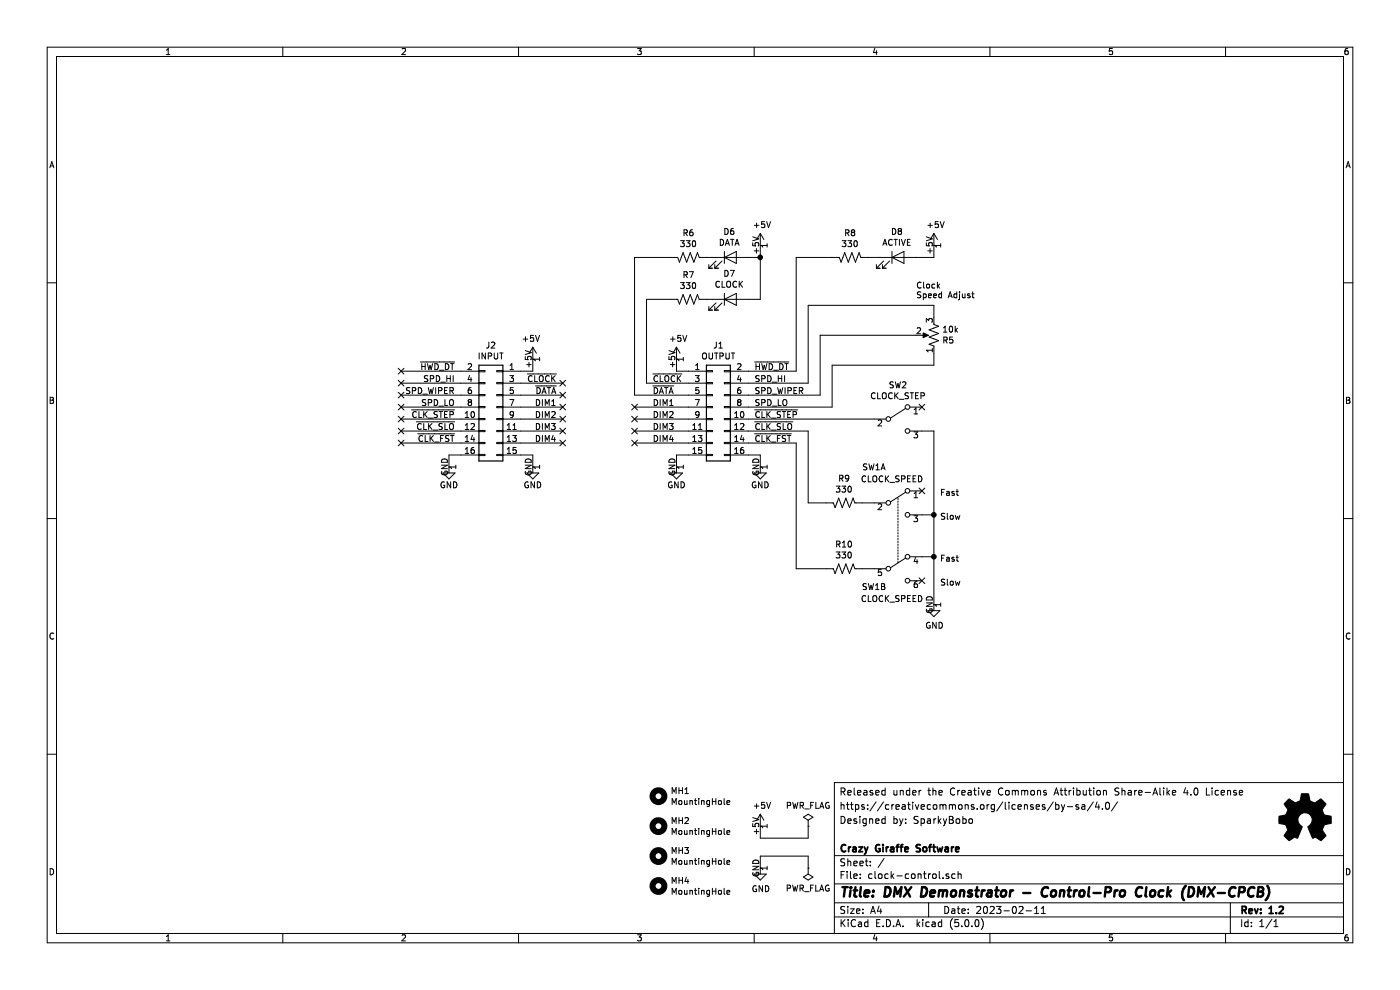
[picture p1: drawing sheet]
EESchema Schematic File Version 4
LIBS:clock-control-cache
EELAYER 26 0
EELAYER END
$Descr A4 11693 8268
encoding utf-8
Sheet 1 1
Title "DMX Demonstrator - Control-Pro Clock (DMX-CPCB)"
Date "2023-02-11"
Rev "1.2"
Comp "Crazy Giraffe Software"
Comment1 ""
Comment2 "Designed by: SparkyBobo"
Comment3 "https://creativecommons.org/licenses/by-sa/4.0/ "
Comment4 "Released under the Creative Commons Attribution Share-Alike 4.0 License"
$EndDescr
Text Notes 7850 4900 0    50   ~ 0
Slow
Text Notes 7850 4700 0    50   ~ 0
Fast
$Comp
L power:GND #PWR04
U 1 1
P 6350 3900
F 0 "#PWR04" H 6350 3650 50  0001 C CNN
F 1 "GND" H 6350 3750 50  0000 C CNN
F 2 "" H 6350 3900 50  0001 C CNN
F 3 "" H 6350 3900 50  0001 C CNN
	1    6350 3900
	1    0    0    -1  
$EndComp
$Comp
L power:+5V #PWR?
U 1 1
P 5650 3000
AR Path="/6841E790/5F3CCDC0" Ref="#PWR?"  Part="1" 
AR Path="/5F3CCDC0" Ref="#PWR02"  Part="1" 
F 0 "#PWR02" H 5650 2850 50  0001 C CNN
F 1 "+5V" H 5665 3173 50  0000 C CNN
F 2 "" H 5650 3000 50  0001 C CNN
F 3 "" H 5650 3000 50  0001 C CNN
	1    5650 3000
	1    0    0    -1  
$EndComp
Wire Wire Line
	5750 3100 5650 3100
Wire Wire Line
	5650 3100 5650 3000
Wire Wire Line
	7300 4750 7200 4750
Wire Wire Line
	6950 3050 7800 3050
Wire Wire Line
	6350 7150 6350 7250
Wire Wire Line
	6750 7150 6350 7150
Wire Wire Line
	6750 7250 6750 7150
$Comp
L power:PWR_FLAG #FLG02
U 1 1
P 6750 7250
F 0 "#FLG02" H 6750 7325 50  0001 C CNN
F 1 "PWR_FLAG" H 6750 7423 50  0000 C CNN
F 2 "" H 6750 7250 50  0001 C CNN
F 3 "~" H 6750 7250 50  0001 C CNN
	1    6750 7250
	-1   0    0    1   
$EndComp
$Comp
L power:GND #PWR09
U 1 1
P 6350 7250
F 0 "#PWR09" H 6350 7000 50  0001 C CNN
F 1 "GND" H 6355 7077 50  0000 C CNN
F 2 "" H 6350 7250 50  0001 C CNN
F 3 "" H 6350 7250 50  0001 C CNN
	1    6350 7250
	1    0    0    -1  
$EndComp
$Comp
L power:+5V #PWR?
U 1 1
P 6350 6900
AR Path="/6841E790/5F557483" Ref="#PWR?"  Part="1" 
AR Path="/5F557483" Ref="#PWR08"  Part="1" 
F 0 "#PWR08" H 6350 6750 50  0001 C CNN
F 1 "+5V" H 6365 7073 50  0000 C CNN
F 2 "" H 6350 6900 50  0001 C CNN
F 3 "" H 6350 6900 50  0001 C CNN
	1    6350 6900
	1    0    0    -1  
$EndComp
$Comp
L power:PWR_FLAG #FLG01
U 1 1
P 6750 6900
F 0 "#FLG01" H 6750 6975 50  0001 C CNN
F 1 "PWR_FLAG" H 6750 7073 50  0000 C CNN
F 2 "" H 6750 6900 50  0001 C CNN
F 3 "~" H 6750 6900 50  0001 C CNN
	1    6750 6900
	1    0    0    -1  
$EndComp
Wire Wire Line
	6350 6900 6350 7000
Wire Wire Line
	6350 7000 6750 7000
Wire Wire Line
	6750 7000 6750 6900
NoConn ~ 7700 4850
Wire Wire Line
	6350 3800 6350 3900
Wire Wire Line
	6250 3800 6350 3800
$Comp
L Device:R_POT_US R5
U 1 1
P 7800 2800
F 0 "R5" H 7732 2846 50  0000 R CNN
F 1 "10k" H 7732 2755 50  0000 R CNN
F 2 "footprints:BOURNS_PTV09A_1" H 7800 2800 50  0001 C CNN
F 3 "~" H 7800 2800 50  0001 C CNN
	1    7800 2800
	-1   0    0    1   
$EndComp
$Comp
L Switch:SW_DPDT_x2 SW1
U 1 1
P 7500 4200
F 0 "SW1" H 7300 4500 50  0000 C CNN
F 1 "CLOCK_SPEED" H 7450 4400 50  0000 C CNN
F 2 "footprints:ESWITCH_100_DPDT_M1" H 7500 4200 50  0001 C CNN
F 3 "" H 7500 4200 50  0001 C CNN
	1    7500 4200
	1    0    0    -1  
$EndComp
$Comp
L Switch:SW_DPDT_x2 SW1
U 2 1
P 7500 4750
F 0 "SW1" H 7300 4600 50  0000 C CNN
F 1 "CLOCK_SPEED" H 7450 4500 50  0000 C CNN
F 2 "footprints:ESWITCH_100_DPDT_M1" H 7500 4750 50  0001 C CNN
F 3 "" H 7500 4750 50  0001 C CNN
	2    7500 4750
	1    0    0    -1  
$EndComp
Text Notes 7850 4150 0    50   ~ 0
Fast
Text Notes 7850 4350 0    50   ~ 0
Slow
NoConn ~ 7700 4100
$Comp
L power:GND #PWR0103
U 1 1
P 5650 3900
F 0 "#PWR0103" H 5650 3650 50  0001 C CNN
F 1 "GND" H 5650 3750 50  0000 C CNN
F 2 "" H 5650 3900 50  0001 C CNN
F 3 "" H 5650 3900 50  0001 C CNN
	1    5650 3900
	1    0    0    -1  
$EndComp
Wire Wire Line
	5750 3800 5650 3800
Wire Wire Line
	5650 3800 5650 3900
$Comp
L Mechanical:MountingHole MH1
U 1 1
P 5500 6650
F 0 "MH1" H 5600 6696 50  0000 L CNN
F 1 "MountingHole" H 5600 6605 50  0000 L CNN
F 2 "MountingHole:MountingHole_3.2mm_M3" H 5500 6650 50  0001 C CNN
F 3 "~" H 5500 6650 50  0001 C CNN
	1    5500 6650
	1    0    0    -1  
$EndComp
$Comp
L Mechanical:MountingHole MH2
U 1 1
P 5500 6900
F 0 "MH2" H 5600 6946 50  0000 L CNN
F 1 "MountingHole" H 5600 6855 50  0000 L CNN
F 2 "MountingHole:MountingHole_3.2mm_M3" H 5500 6900 50  0001 C CNN
F 3 "~" H 5500 6900 50  0001 C CNN
	1    5500 6900
	1    0    0    -1  
$EndComp
$Comp
L Mechanical:MountingHole MH3
U 1 1
P 5500 7150
F 0 "MH3" H 5600 7196 50  0000 L CNN
F 1 "MountingHole" H 5600 7105 50  0000 L CNN
F 2 "MountingHole:MountingHole_3.2mm_M3" H 5500 7150 50  0001 C CNN
F 3 "~" H 5500 7150 50  0001 C CNN
	1    5500 7150
	1    0    0    -1  
$EndComp
$Comp
L Mechanical:MountingHole MH4
U 1 1
P 5500 7400
F 0 "MH4" H 5600 7446 50  0000 L CNN
F 1 "MountingHole" H 5600 7355 50  0000 L CNN
F 2 "MountingHole:MountingHole_3.2mm_M3" H 5500 7400 50  0001 C CNN
F 3 "~" H 5500 7400 50  0001 C CNN
	1    5500 7400
	1    0    0    -1  
$EndComp
$Comp
L Device:LED D7
U 1 1
P 6100 2500
F 0 "D7" H 6091 2716 50  0000 C CNN
F 1 "CLOCK" H 6091 2625 50  0000 C CNN
F 2 "LED_THT:LED_D5.0mm" H 6100 2500 50  0001 C CNN
F 3 "~" H 6100 2500 50  0001 C CNN
	1    6100 2500
	1    0    0    -1  
$EndComp
$Comp
L Device:LED D6
U 1 1
P 6100 2150
F 0 "D6" H 6091 2366 50  0000 C CNN
F 1 "DATA" H 6091 2275 50  0000 C CNN
F 2 "LED_THT:LED_D5.0mm" H 6100 2150 50  0001 C CNN
F 3 "~" H 6100 2150 50  0001 C CNN
	1    6100 2150
	1    0    0    -1  
$EndComp
$Comp
L Device:LED D8
U 1 1
P 7500 2150
F 0 "D8" H 7491 2366 50  0000 C CNN
F 1 "ACTIVE" H 7491 2275 50  0000 C CNN
F 2 "LED_THT:LED_D5.0mm" H 7500 2150 50  0001 C CNN
F 3 "~" H 7500 2150 50  0001 C CNN
	1    7500 2150
	1    0    0    -1  
$EndComp
$Comp
L Connector_Generic:Conn_02x08_Odd_Even J1
U 1 1
P 5950 3400
F 0 "J1" H 6000 3917 50  0000 C CNN
F 1 "OUTPUT" H 6000 3826 50  0000 C CNN
F 2 "Connector_IDC:IDC-Header_2x08_P2.54mm_Horizontal" H 5950 3400 50  0001 C CNN
F 3 "~" H 5950 3400 50  0001 C CNN
	1    5950 3400
	1    0    0    -1  
$EndComp
$Comp
L Switch:SW_SPDT SW2
U 1 1
P 7500 3500
F 0 "SW2" H 7500 3785 50  0000 C CNN
F 1 "CLOCK_STEP" H 7500 3694 50  0000 C CNN
F 2 "footprints:ESWITCH_100_SPDT_M1" H 7500 3500 50  0001 C CNN
F 3 "" H 7500 3500 50  0001 C CNN
	1    7500 3500
	1    0    0    -1  
$EndComp
Wire Wire Line
	6850 2800 7650 2800
$Comp
L Device:R_US R6
U 1 1
P 5750 2150
F 0 "R6" V 5545 2150 50  0000 C CNN
F 1 "330" V 5636 2150 50  0000 C CNN
F 2 "Resistor_THT:R_Axial_DIN0207_L6.3mm_D2.5mm_P10.16mm_Horizontal" V 5790 2140 50  0001 C CNN
F 3 "~" H 5750 2150 50  0001 C CNN
	1    5750 2150
	0    -1   1    0   
$EndComp
$Comp
L Device:R_US R7
U 1 1
P 5750 2500
F 0 "R7" V 5545 2500 50  0000 C CNN
F 1 "330" V 5636 2500 50  0000 C CNN
F 2 "Resistor_THT:R_Axial_DIN0207_L6.3mm_D2.5mm_P10.16mm_Horizontal" V 5790 2490 50  0001 C CNN
F 3 "~" H 5750 2500 50  0001 C CNN
	1    5750 2500
	0    -1   1    0   
$EndComp
Wire Wire Line
	5950 2150 5900 2150
Wire Wire Line
	5950 2500 5900 2500
$Comp
L Device:R_US R8
U 1 1
P 7100 2150
F 0 "R8" V 6895 2150 50  0000 C CNN
F 1 "330" V 6986 2150 50  0000 C CNN
F 2 "Resistor_THT:R_Axial_DIN0207_L6.3mm_D2.5mm_P10.16mm_Horizontal" V 7140 2140 50  0001 C CNN
F 3 "~" H 7100 2150 50  0001 C CNN
	1    7100 2150
	0    -1   1    0   
$EndComp
$Comp
L power:GND #PWR0105
U 1 1
P 7800 5050
F 0 "#PWR0105" H 7800 4800 50  0001 C CNN
F 1 "GND" H 7805 4877 50  0000 C CNN
F 2 "" H 7800 5050 50  0001 C CNN
F 3 "" H 7800 5050 50  0001 C CNN
	1    7800 5050
	1    0    0    -1  
$EndComp
Wire Wire Line
	6750 2550 7800 2550
Text Notes 7650 2500 0    50   ~ 0
Clock\nSpeed Adjust
Wire Notes Line
	7500 4700 7500 4150
$Comp
L Device:R_US R9
U 1 1
P 7050 4200
F 0 "R9" V 6845 4200 50  0000 C CNN
F 1 "330" V 6936 4200 50  0000 C CNN
F 2 "Resistor_THT:R_Axial_DIN0207_L6.3mm_D2.5mm_P10.16mm_Horizontal" V 7090 4190 50  0001 C CNN
F 3 "~" H 7050 4200 50  0001 C CNN
	1    7050 4200
	0    -1   1    0   
$EndComp
Wire Wire Line
	7200 4200 7300 4200
$Comp
L Device:R_US R10
U 1 1
P 7050 4750
F 0 "R10" V 6845 4750 50  0000 C CNN
F 1 "330" V 6936 4750 50  0000 C CNN
F 2 "Resistor_THT:R_Axial_DIN0207_L6.3mm_D2.5mm_P10.16mm_Horizontal" V 7090 4740 50  0001 C CNN
F 3 "~" H 7050 4750 50  0001 C CNN
	1    7050 4750
	0    -1   1    0   
$EndComp
Wire Wire Line
	6750 4200 6900 4200
Wire Wire Line
	6900 4750 6650 4750
Wire Wire Line
	7800 3600 7700 3600
NoConn ~ 7700 3400
Wire Wire Line
	5300 2150 5600 2150
Wire Wire Line
	5400 2500 5600 2500
$Comp
L power:+5V #PWR0101
U 1 1
P 7800 2050
F 0 "#PWR0101" H 7800 1900 50  0001 C CNN
F 1 "+5V" H 7815 2223 50  0000 C CNN
F 2 "" H 7800 2050 50  0001 C CNN
F 3 "" H 7800 2050 50  0001 C CNN
	1    7800 2050
	1    0    0    -1  
$EndComp
Wire Wire Line
	5750 3300 5300 3300
Wire Wire Line
	5400 3200 5750 3200
$Comp
L power:+5V #PWR?
U 1 1
P 6350 2050
AR Path="/6841E790/5F71973F" Ref="#PWR?"  Part="1" 
AR Path="/5F71973F" Ref="#PWR0104"  Part="1" 
F 0 "#PWR0104" H 6350 1900 50  0001 C CNN
F 1 "+5V" H 6365 2223 50  0000 C CNN
F 2 "" H 6350 2050 50  0001 C CNN
F 3 "" H 6350 2050 50  0001 C CNN
	1    6350 2050
	1    0    0    -1  
$EndComp
Wire Wire Line
	6250 2500 6350 2500
Wire Wire Line
	6350 2500 6350 2150
Wire Wire Line
	6250 2150 6350 2150
Connection ~ 6350 2150
Wire Wire Line
	6350 2150 6350 2050
Wire Wire Line
	7800 2150 7650 2150
Wire Wire Line
	7800 2050 7800 2150
Wire Wire Line
	7350 2150 7250 2150
Wire Wire Line
	5300 2150 5300 3300
Wire Wire Line
	5400 2500 5400 3200
Wire Wire Line
	7800 3600 7800 4300
Wire Wire Line
	7700 4300 7800 4300
Connection ~ 7800 4300
Wire Wire Line
	7800 4300 7800 4650
Wire Wire Line
	7700 4650 7800 4650
Connection ~ 7800 4650
Wire Wire Line
	7800 4650 7800 5050
$Comp
L Graphic:Logo_Open_Hardware_Small #LOGO1
U 1 1
P 10900 6850
F 0 "#LOGO1" H 10900 7125 50  0001 C CNN
F 1 "Logo_Open_Hardware_Small" H 10900 6625 50  0001 C CNN
F 2 "" H 10900 6850 50  0001 C CNN
F 3 "~" H 10900 6850 50  0001 C CNN
	1    10900 6850
	1    0    0    -1  
$EndComp
Wire Wire Line
	7800 2950 7800 3050
Wire Wire Line
	7800 2650 7800 2550
Wire Wire Line
	5300 3400 5750 3400
Wire Wire Line
	5300 3500 5750 3500
Wire Wire Line
	5300 3600 5750 3600
Wire Wire Line
	5300 3700 5750 3700
$Comp
L Connector_Generic:Conn_02x08_Odd_Even J2
U 1 1
P 4150 3400
F 0 "J2" H 4200 3917 50  0000 C CNN
F 1 "INPUT" H 4200 3826 50  0000 C CNN
F 2 "Connector_IDC:IDC-Header_2x08_P2.54mm_Horizontal" H 4150 3400 50  0001 C CNN
F 3 "~" H 4150 3400 50  0001 C CNN
	1    4150 3400
	-1   0    0    -1  
$EndComp
$Comp
L power:+5V #PWR?
U 1 1
P 4450 3000
AR Path="/6841E790/63189C33" Ref="#PWR?"  Part="1" 
AR Path="/63189C33" Ref="#PWR0102"  Part="1" 
F 0 "#PWR0102" H 4450 2850 50  0001 C CNN
F 1 "+5V" H 4465 3173 50  0000 C CNN
F 2 "" H 4450 3000 50  0001 C CNN
F 3 "" H 4450 3000 50  0001 C CNN
	1    4450 3000
	-1   0    0    -1  
$EndComp
$Comp
L power:GND #PWR0106
U 1 1
P 4450 3900
F 0 "#PWR0106" H 4450 3650 50  0001 C CNN
F 1 "GND" H 4450 3750 50  0000 C CNN
F 2 "" H 4450 3900 50  0001 C CNN
F 3 "" H 4450 3900 50  0001 C CNN
	1    4450 3900
	-1   0    0    -1  
$EndComp
$Comp
L power:GND #PWR0107
U 1 1
P 3750 3900
F 0 "#PWR0107" H 3750 3650 50  0001 C CNN
F 1 "GND" H 3750 3750 50  0000 C CNN
F 2 "" H 3750 3900 50  0001 C CNN
F 3 "" H 3750 3900 50  0001 C CNN
	1    3750 3900
	-1   0    0    -1  
$EndComp
Wire Wire Line
	4450 3000 4450 3100
Wire Wire Line
	4450 3100 4350 3100
Wire Wire Line
	4700 3200 4350 3200
Wire Wire Line
	4700 3300 4350 3300
Wire Wire Line
	3350 3100 3850 3100
Wire Wire Line
	3350 3200 3850 3200
Wire Wire Line
	3350 3300 3850 3300
Wire Wire Line
	3350 3400 3850 3400
Wire Wire Line
	3350 3500 3850 3500
Wire Wire Line
	3350 3600 3850 3600
Wire Wire Line
	3350 3700 3850 3700
Wire Wire Line
	3750 3900 3750 3800
Wire Wire Line
	3750 3800 3850 3800
Wire Wire Line
	4350 3800 4450 3800
Wire Wire Line
	4450 3800 4450 3900
Wire Wire Line
	4350 3700 4700 3700
Wire Wire Line
	4350 3600 4700 3600
Wire Wire Line
	4350 3500 4700 3500
Wire Wire Line
	4350 3400 4700 3400
NoConn ~ 3350 3400
Text Label 5450 3700 0    50   ~ 0
DIM4
Text Label 5450 3600 0    50   ~ 0
DIM3
Text Label 5450 3500 0    50   ~ 0
DIM2
Text Label 5450 3400 0    50   ~ 0
DIM1
Text Label 5450 3300 0    50   ~ 0
~DATA
Text Label 5450 3200 0    50   ~ 0
~CLOCK
Text Label 4650 3200 2    50   ~ 0
~CLOCK
Text Label 4650 3300 2    50   ~ 0
~DATA
Text Label 4650 3400 2    50   ~ 0
DIM1
Text Label 4650 3500 2    50   ~ 0
DIM2
Text Label 4650 3600 2    50   ~ 0
DIM3
Text Label 4650 3700 2    50   ~ 0
DIM4
Text Label 3800 3200 2    50   ~ 0
SPD_HI
Text Label 3800 3300 2    50   ~ 0
SPD_WIPER
Text Label 3800 3400 2    50   ~ 0
SPD_LO
Text Label 3800 3500 2    50   ~ 0
~CLK_STEP
Text Label 3800 3600 2    50   ~ 0
~CLK_SLO
Text Label 3800 3700 2    50   ~ 0
~CLK_FST
Text Label 3800 3100 2    50   ~ 0
~HWD_DT
NoConn ~ 3350 3500
NoConn ~ 3350 3200
NoConn ~ 3350 3100
Text Label 6300 3700 0    50   ~ 0
~CLK_FST
Text Label 6300 3600 0    50   ~ 0
~CLK_SLO
Text Label 6300 3500 0    50   ~ 0
~CLK_STEP
Text Label 6300 3400 0    50   ~ 0
SPD_LO
Text Label 6300 3300 0    50   ~ 0
SPD_WIPER
Text Label 6300 3200 0    50   ~ 0
SPD_HI
Text Label 6300 3100 0    50   ~ 0
~HWD_DT
Wire Wire Line
	6250 3500 7300 3500
Wire Wire Line
	6650 4750 6650 3700
Wire Wire Line
	6250 3700 6650 3700
Wire Wire Line
	6750 4200 6750 3600
Wire Wire Line
	6250 3600 6750 3600
Wire Wire Line
	6250 3400 6950 3400
Wire Wire Line
	6250 3300 6850 3300
Wire Wire Line
	6250 3200 6750 3200
Wire Wire Line
	6950 3400 6950 3050
Wire Wire Line
	6850 3300 6850 2800
Wire Wire Line
	6750 2550 6750 3200
Wire Wire Line
	6650 3100 6650 2150
Wire Wire Line
	6650 2150 6950 2150
Wire Wire Line
	6250 3100 6650 3100
NoConn ~ 3350 3300
NoConn ~ 3350 3600
NoConn ~ 3350 3700
NoConn ~ 4700 3200
NoConn ~ 4700 3300
NoConn ~ 4700 3400
NoConn ~ 4700 3500
NoConn ~ 4700 3600
NoConn ~ 4700 3700
NoConn ~ 5300 3700
NoConn ~ 5300 3600
NoConn ~ 5300 3500
NoConn ~ 5300 3400
$EndSCHEMATC
